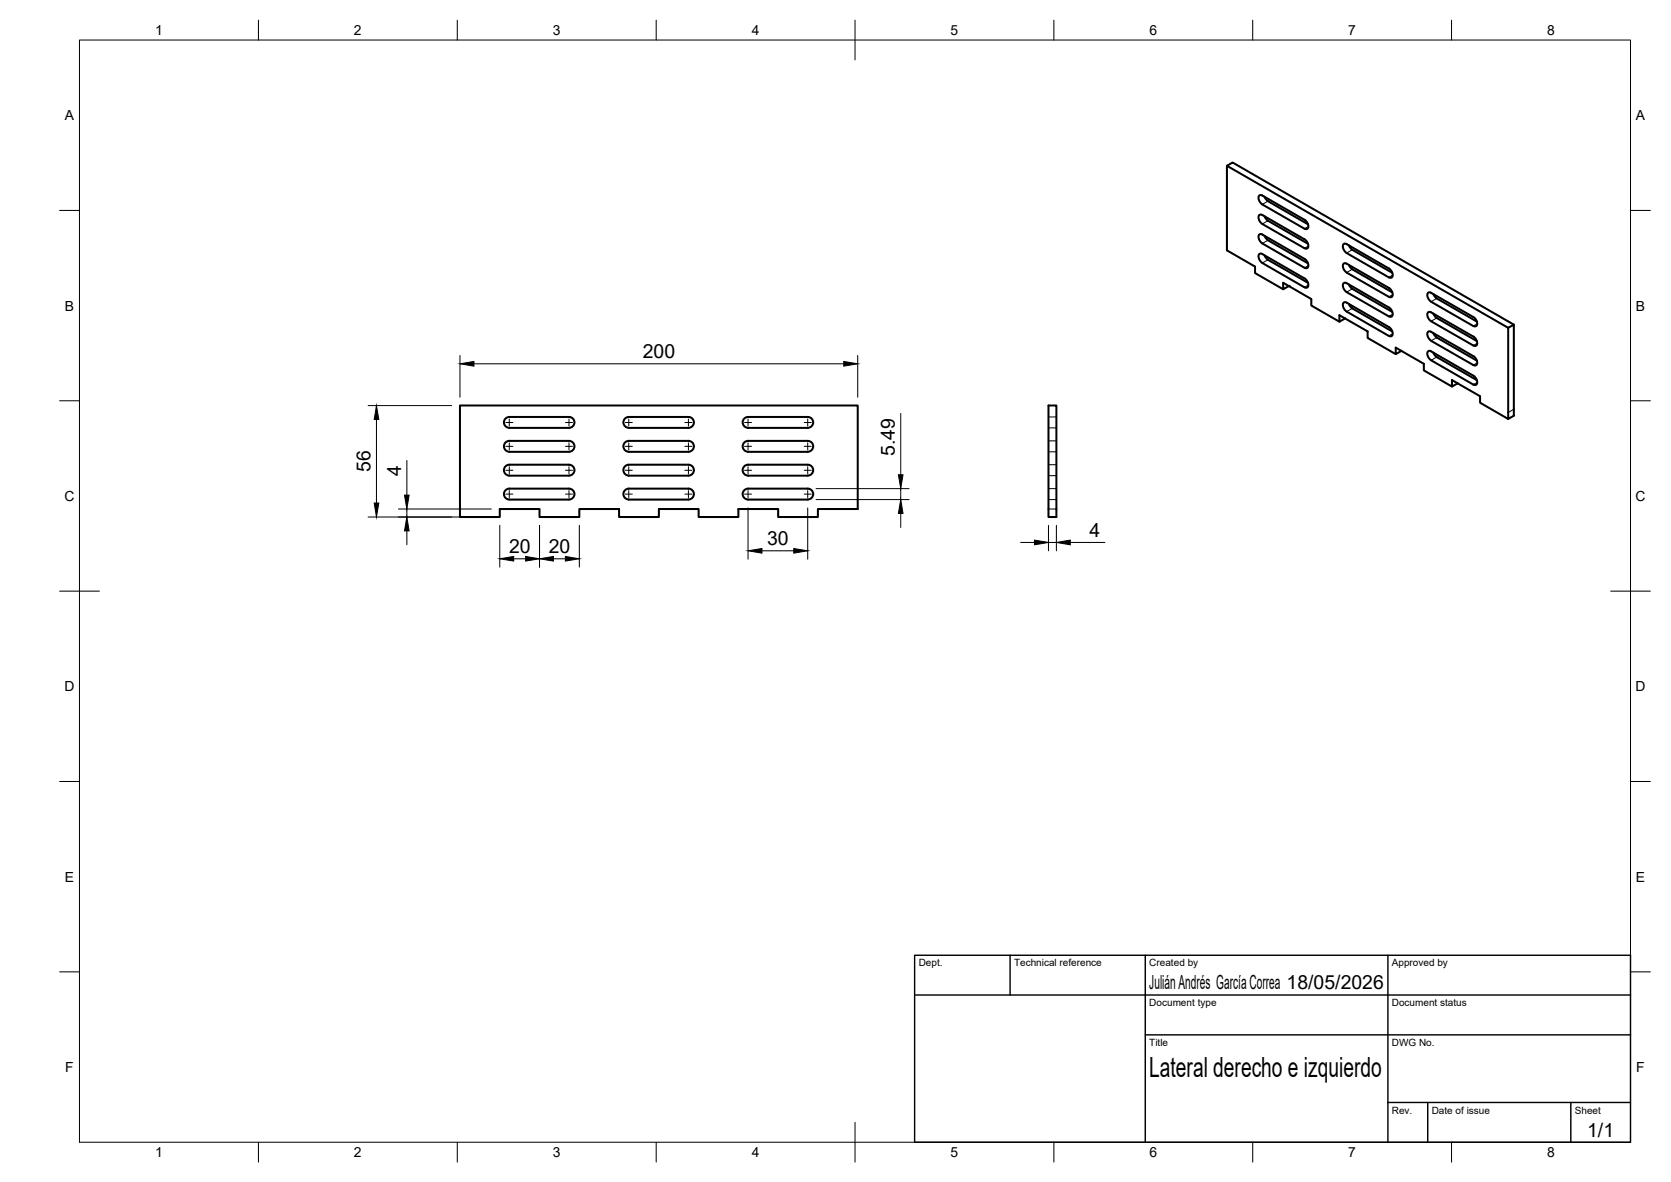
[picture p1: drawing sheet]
<svg xmlns="http://www.w3.org/2000/svg" width="420mm" height="297mm" viewBox="0 0 420 297" stroke-linecap="round" stroke-linejoin="round" font-family="sans-serif">
<!-- layer: Visible -->
<g fill="none" stroke="#000" stroke-width=".51">
<path d="M308.5 41.7l70.7 40.7 1.4-.8v22.9l-1.4 .8v-22.9M316.7 49.1h.7l10.6 6.1 .8 .9a.93 .93 0 0 1-.4 1.5l-11-6.2-.8-.9a1.14 1.14 0 0 1 .1-1.4zM317.4 58.9l10.6 6.1 .8 1a.93 .93 0 0 1-.4 1.4l-.4-.1M317.4 54l10.6 6.1 .8 .9a.93 .93 0 0 1-.4 1.5l-11-6.2-.8-.9a.93 .93 0 0 1 .4-1.5l.4 .1M317.4 58.9l-.4-.1a1.06 1.06 0 0 0-.2 1.8l.6 .6 10.6 6.1M318 59.3l.8 1.1 10.1 5.8M318 54.3l.8 1.1 10.1 5.9M318 49.4l.8 1.1 10.1 5.9M318 64.2l.8 1.1M318.8 65.3l10.1 5.8M322.6 72.7l-7-4.1v-1.6l-7.1-4.1v-21.2l1.4-.9 70.7 40.8M324.1 71.9l-1.5 .8v-1.6l7.1 4v1.7l7.1 4"/>
<path d="M328 72.2l.4 .1a1.06 1.06 0 0 0 .2-1.8l-.6-.5-11-6.3a1.06 1.06 0 0 0-.2 1.8l.6 .6 10.6 6.1M338.6 63.6l11 6.2a1.06 1.06 0 0 0 .2-1.8l-.6-.5M338.6 78.3l11 6.2a1.06 1.06 0 0 0 .2-1.8l-.6-.5M338.6 63.6l-.8-.9a.93 .93 0 0 1 .4-1.5l11 6.3M338.6 78.3l-.8-.9a.93 .93 0 0 1 .4-1.5l11 6.3M339.2 66.6l.8 1.1M339.2 61.6l.8 1.2M339.2 76.4l.8 1.1 10.1 5.8M339.2 71.5l.8 1.1 10.1 5.8M340 67.7l10.1 5.8M340 62.8l10.1 5.8M349.2 72.4l-11-6.3a1.06 1.06 0 0 0-.2 1.8l.6 .6 10.6 6.1"/>
<path d="M349.2 72.3l.8 1a.93 .93 0 0 1-.4 1.4l-.4-.1M349.2 77.3l.8 .9a.93 .93 0 0 1-.4 1.4l-11-6.2-.8-.9a.93 .93 0 0 1 .4-1.5l11 6.3M359.8 78.5l10.7 6.1M359.8 73.6l10.7 6.1M359.8 78.5l-.3-.1a1.06 1.06 0 0 0-.2 1.8l.5 .5 11 6.2a1.06 1.06 0 0 0 .2-1.8l-.5-.5M359.8 73.6l-.3-.2a1.06 1.06 0 0 0-.2 1.9l.5 .5 10.7 6.1M360.4 78.8l.9 1.1 10 5.8M360.4 73.9l.9 1.1 10 5.8M370.5 79.7l.8 .9a.93 .93 0 0 1-.5 1.4l-.3-.1M338.2 80l-1.4 .8v-1.6l7.1 4.1v1.6l7 4.1M338.2 80h.1M352.4 88.2l-1.5 .8v-1.6l7.1 4v1.7l7.1 4"/>
<path d="M352.4 88.2h.1M359.8 85.6l11 6.3a1.06 1.06 0 0 0 .2-1.9l-.5-.5M359.8 88.3l10.7 6.1M359.8 83.4l10.7 6.1M359.8 88.3l-.3-.1a1.06 1.06 0 0 0-.2 1.8l.5 .5 10.7 6.2M359.8 83.4l-.3-.2a1.06 1.06 0 0 0-.2 1.9l.5 .5M360.4 88.6l.9 1.1 10 5.8M360.4 83.7l.9 1.1 10 5.8M366.5 96.3l-1.4 .8v-1.6l7.1 4.1v1.6l7 4.1M370.5 94.4l.8 .9a.93 .93 0 0 1-.5 1.5l-.3-.2M115.7 101.9h100v26h-10v2h-10v-2h-10v2h-10v-2h-10v2h-10v-2h-10v2h-10v-2h-10v2h-10zM127 111.4l.6-.5 .5-.1h15a1.37 1.37 0 0 1 1.3 1.4 1.37 1.37 0 0 1-1.3 1.3h-15a1.37 1.37 0 0 1-1.2-.7 1.37 1.37 0 0 1 .1-1.4z"/>
<path d="M128.1 119.5h15M128.1 107.5h15M128.1 119.5a1.37 1.37 0 0 1-1.4-1.3 1.37 1.37 0 0 1 1.4-1.4h15a1.37 1.37 0 0 1 1.3 1.3 1.37 1.37 0 0 1-1.3 1.4M128.1 107.5a1.37 1.37 0 0 1-1.4-1.3 1.37 1.37 0 0 1 1.4-1.4h15a1.37 1.37 0 0 1 1.3 1.3 1.37 1.37 0 0 1-1.3 1.4M157.3 111.1l.8-.3h15a1.37 1.37 0 0 1 1.4 1.4 1.37 1.37 0 0 1-1.4 1.3h-15a1.37 1.37 0 0 1-1.3-.9 1.37 1.37 0 0 1 .5-1.5zM158.1 119.5h15M158.1 107.5h15M158.1 107.5a1.37 1.37 0 0 1-1.4-1.3 1.37 1.37 0 0 1 1.4-1.4h15a1.37 1.37 0 0 1 1.4 1.3 1.37 1.37 0 0 1-1.4 1.4M158.1 119.5a1.37 1.37 0 0 1-1.4-1.3 1.37 1.37 0 0 1 1.4-1.4h15a1.37 1.37 0 0 1 1.4 1.3 1.37 1.37 0 0 1-1.4 1.4M187 111.4l.7-.5 .4-.1h15a1.37 1.37 0 0 1 1.4 1.4 1.37 1.37 0 0 1-1.4 1.3h-15a1.37 1.37 0 0 1-1.2-.7 1.37 1.37 0 0 1 .1-1.4zM188.1 119.5h15M188.1 107.5h15"/>
<path d="M188.1 119.5a1.37 1.37 0 0 1-1.4-1.3 1.37 1.37 0 0 1 1.4-1.4h15a1.37 1.37 0 0 1 1.4 1.3 1.37 1.37 0 0 1-1.4 1.4M188.1 107.5a1.37 1.37 0 0 1-1.4-1.3 1.37 1.37 0 0 1 1.4-1.4h15a1.37 1.37 0 0 1 1.4 1.3 1.37 1.37 0 0 1-1.4 1.4M263.6 101.9h2v28h-2zM127 123.4l.6-.5 .5-.1h15a1.37 1.37 0 0 1 1.3 1.4 1.37 1.37 0 0 1-1.3 1.3h-15a1.37 1.37 0 0 1-1.2-.7 1.37 1.37 0 0 1 .1-1.4zM157.3 123.1l.8-.3h15a1.38 1.38 0 0 1 1.4 1.4 1.38 1.38 0 0 1-1.4 1.3h-15a1.37 1.37 0 0 1-1.3-.9 1.37 1.37 0 0 1 .5-1.5zM187.3 123.1l.8-.3h15a1.37 1.37 0 0 1 1.4 1.4 1.37 1.37 0 0 1-1.4 1.3h-15a1.37 1.37 0 0 1-1.3-.9 1.37 1.37 0 0 1 .5-1.5z"/>
</g>
<!-- layer: Hidden -->
<path d="M263.6 110.8h2M263.6 113.5h2M263.6 116.8h2M263.6 119.5h2M263.6 104.8h2M263.6 107.5h2M263.6 127.9h2M263.6 122.8h2M263.6 125.5h2" fill="none" stroke="#000" stroke-width=".25"/>
<!-- layer: Visible Narrow -->
<g fill="none" stroke="#000" stroke-width=".25">
<path d="M318.8 55.5l-1.4 .8M318.8 50.6l-1.4 .8M329 56.9l-1 .6M318.8 60.4l-1.4 .8M318.8 65.3l-1.4 .8M329 66.7l-1 .6M329 61.8l-1 .6M329 71.6l-1 .6M340 67.7l-1.4 .8M340 62.8l-1.4 .8M340 77.5l-1.4 .8M340 72.6l-1.4 .8"/>
<path d="M350.2 74l-1 .6M350.2 69.1l-1 .6M350.2 79l-1 .5M361.3 79.9l-1.5 .8M361.3 75l-1.5 .8M350.2 83.9l-1 .5M361.3 89.7l-1.5 .8M361.3 84.8l-1.5 .8M371.4 86.3l-.9 .5M371.4 96.1l-.9 .6M371.4 91.2l-.9 .5M371.4 81.4l-.9 .5"/>
<path d="M380.6 102.8l-1.4 .9"/>
</g>
<!-- layer: Visible -->
<circle cx="324.1" cy="71.9" r=".25" fill="#000"/>
<!-- layer: BORDER -->
<g fill="none" stroke="#000" stroke-width=".25">
<path d="M20 10.1h390v276.9h-390zM65 5.1v5M115 5.1v5M165 5.1v5M215 5.1v10M265 5.1v5M315 5.1v5M365 5.1v5M15 52.9h5M410 52.9h5M15 100.7h5M410 100.7h5"/>
<path d="M15 148.6h10M405 148.6h10M15 196.4h5M410 196.4h5M15 244.2h5M410 244.2h5M65 287v5M115 287v5M165 287v5M215 282.1v9.9M265 287v5M315 287v5"/>
<path d="M365 287v5"/>
</g>
<!-- layer: TITLEBLOCK -->
<path d="M230 240.1h180v46.9h-180zM230 250h180M254 240.1v9.9M288 240.1v46.9M349 240.1v46.9M288 260.1h122M349 277.1h61M359 277.1v9.9M395 277.1v9.9" fill="none" stroke="#000" stroke-width=".36"/>
<!-- layer: Smart Centers -->
<g fill="none" stroke="#000" stroke-width=".25">
<path d="M127.2 118.2h1.8M127.2 112.2h1.8M127.2 106.2h1.8M128.1 105.3v1.8M128.1 111.3v1.8M128.1 117.3v1.8M142.2 118.2h1.8M142.2 112.2h1.8M142.2 106.2h1.8M143.1 105.3v1.8M143.1 111.3v1.8M143.1 117.3v1.8"/>
<path d="M157.2 118.2h1.8M157.2 112.2h1.8M157.2 106.2h1.8M158.1 105.3v1.8M158.1 111.3v1.8M158.1 117.3v1.8M172.2 118.2h1.8M172.2 112.2h1.8M172.2 106.2h1.8M173.1 105.3v1.8M173.1 111.3v1.8M173.1 117.3v1.8"/>
<path d="M187.2 118.2h1.8M187.2 112.2h1.8M187.2 106.2h1.8M188.1 105.3v1.8M188.1 111.3v1.8M188.1 117.3v1.8M202.2 118.2h1.8M202.2 112.2h1.8M202.2 106.2h1.8M203.1 105.3v1.8M203.1 111.3v1.8M203.1 117.3v1.8"/>
<path d="M127.2 124.2h1.8M128.1 123.3v1.8M142.2 124.2h1.8M143.1 123.3v1.8M157.2 124.2h1.8M158.1 123.3v1.8M172.2 124.2h1.8M173.1 123.3v1.8M187.2 124.2h1.8M188.1 123.3v1.8M202.2 124.2h1.8M203.1 123.3v1.8"/>
</g>
<!-- layer: FD_Dimensions -->
<g fill="none" stroke="#000" stroke-width=".25">
<path d="M115.7 89.3v10.5M119.2 91.4h93M215.7 89.3v10.5M92.6 101.9h21M94.7 105.4v21M102.3 115.7v8.7M226.5 103.9v15.4M92.6 129.9h30.9M100.2 127.9h23.3M102.3 127.9v2M102.3 133.4v3.5M125.7 132v10.5"/>
<path d="M135.7 132v10.5M145.7 132v10.5M188.1 127.6v12.9M191.6 138.4h8M203.1 127.6v12.9M205.2 125.5h23.4M205.2 122.8h23.4M226.5 122.8v2.7M226.5 129v3.6M256.6 136.3h3.5M263.6 132v6.4M263.6 136.3h2"/>
<path d="M265.6 132v6.4M269.1 136.3h8.7M129.2 140.4h3M139.1 140.4h3.1"/>
</g>
<g fill="#000" stroke="#000" stroke-width=".25">
<path d="M115.7 91.4l3.5-.6v1.2zM212.2 90.8l3.5 .6-3.5 .6zM94.7 101.9l.5 3.5h-1.1zM225.9 119.3h1.2l-.6 3.5zM94.1 126.4h1.1l-.5 3.5zM102.3 129.9l.6 3.5h-1.2zM101.7 124.4h1.2l-.6 3.5zM125.7 140.4l3.5-.6v1.2zM132.2 139.8l3.5 .6-3.5 .6zM135.7 140.4l3.4-.6v1.2zM142.2 139.8l3.5 .6-3.5 .6zM188.1 138.4l3.5-.6v1.2z"/>
<path d="M199.6 137.8l3.5 .6-3.5 .6zM226.5 125.5l.6 3.5h-1.2zM260.1 135.7l3.5 .6-3.5 .6zM265.6 136.3l3.5-.6v1.2z"/>
</g>
<text font-size="7" x="289" y="270.6">Lateral derecho e izquierdo</text>
<g font-size="4.9">
<text x="161.6" y="90">200</text>
<text x="93.2" y="118.6" transform="rotate(-90 93.2 118.6)">56</text>
<text x="100.9" y="119.6" transform="rotate(-90 100.9 119.6)">4</text>
<text x="225" y="114.6" transform="rotate(-90 225 114.6)">5.49</text>
<text x="192.9" y="137">30</text>
<text x="274" y="134.9">4</text>
<text x="128" y="139">20</text>
<text x="138" y="139">20</text>
<text x="289" y="248.5">Julián Andrés García Correa 18/05/2026</text>
<text x="399.1" y="285.7">1/1</text>
</g>
<g font-size="3.5">
<text x="39" y="8.8">1</text>
<text x="89" y="8.8">2</text>
<text x="139" y="8.8">3</text>
<text x="189" y="8.8">4</text>
<text x="239" y="8.8">5</text>
<text x="289" y="8.8">6</text>
<text x="339" y="8.8">7</text>
<text x="389" y="8.8">8</text>
<text x="16.3" y="30.2">A</text>
<text x="411.3" y="30.2">A</text>
<text x="16.3" y="78">B</text>
<text x="411.3" y="78">B</text>
<text x="16.2" y="125.9">C</text>
<text x="411.2" y="125.9">C</text>
<text x="16.2" y="173.7">D</text>
<text x="411.2" y="173.7">D</text>
<text x="16.3" y="221.6">E</text>
<text x="411.3" y="221.6">E</text>
<text x="16.4" y="269.4">F</text>
<text x="411.4" y="269.4">F</text>
<text x="39" y="290.8">1</text>
<text x="89" y="290.8">2</text>
<text x="139" y="290.8">3</text>
<text x="189" y="290.8">4</text>
<text x="239" y="290.8">5</text>
<text x="289" y="290.8">6</text>
<text x="339" y="290.8">7</text>
<text x="389" y="290.8">8</text>
</g>
<g font-size="2.5">
<text x="231" y="242.9">Dept.</text>
<text x="255" y="242.9">Technical reference</text>
<text x="289" y="242.9">Created by</text>
<text x="350" y="242.9">Approved by</text>
<text x="289" y="252.8">Document type</text>
<text x="350" y="252.8">Document status</text>
<text x="289" y="262.9">Title</text>
<text x="350" y="262.9">DWG No.</text>
<text x="350" y="279.9">Rev.</text>
<text x="360" y="279.9">Date of issue</text>
<text x="396" y="279.9">Sheet</text>
</g>
</svg>
